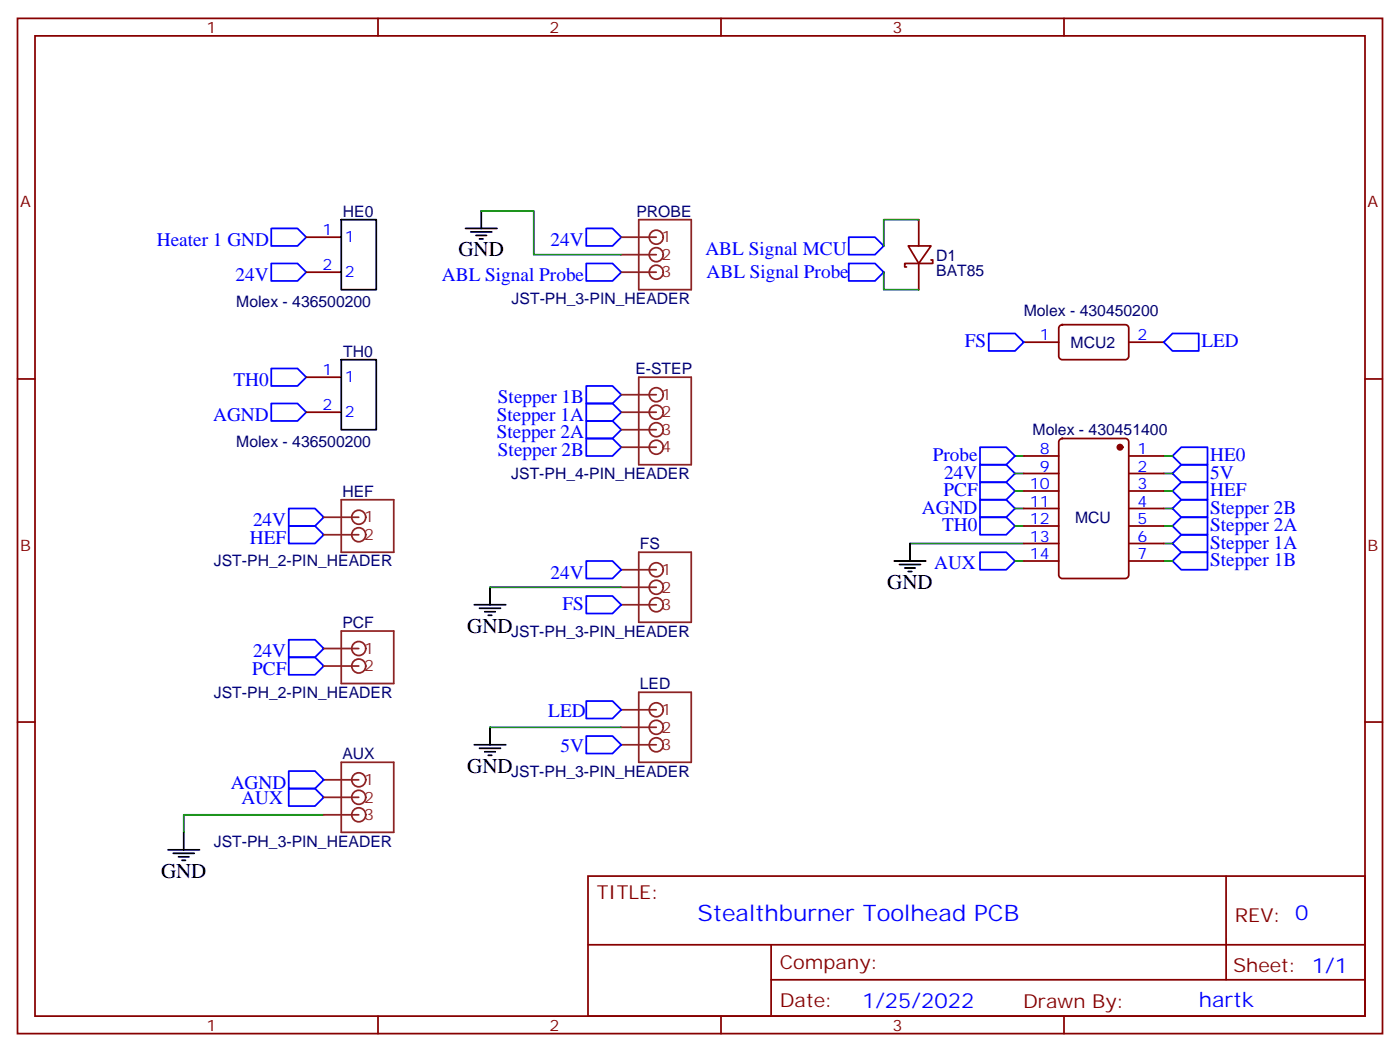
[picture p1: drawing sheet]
<svg xmlns="http://www.w3.org/2000/svg" width="282mm" height="212mm" viewBox="0 0 282 212" stroke-linecap="round" stroke-linejoin="round" font-family="sans-serif">
<g fill="none" stroke="#870000" stroke-width=".35">
<path d="M3.5 3.7h275.2v204.6h-275.2zM7.1 7.2h268.1v197.6h-268.1zM76.2 3.7v3.5M145.3 3.7v3.5M214.5 3.7v3.5M61.7 47.8h7.1M61.7 54.9h7.1M183.1 49.6h4.6l-2.5 3.5zM185.2 44.3v5.3M185.2 53.1v5.3M187.7 52.4h.3v.7h-5.6v.7h.3M3.5 76.4h3.6"/>
<path d="M61.7 76h7.1M206.4 69h7M213.7 65.6l.4-.2h12.7a.71 .71 0 0 1 .7 .7v5.7a.76 .76 0 0 1-.7 .7h-12.7a.76 .76 0 0 1-.7-.7v-5.7zM227.5 69h7.1M275.2 76.4h3.5M61.7 83.1h7.1M206.4 91.9h7M206.4 95.4h7M206.4 99h7M213.7 88.6l.4-.2h12.7a.71 .71 0 0 1 .7 .7v26.8a.76 .76 0 0 1-.7 .7h-12.7a.76 .76 0 0 1-.7-.7v-26.8zM227.5 91.9h7.1M227.5 95.4h7.1"/>
<path d="M227.5 99h7.1M206.4 102.5h7M206.4 106h7M206.4 109.5h7M206.4 113.1h7M227.5 102.5h7.1M227.5 106h7.1M227.5 109.5h7.1M227.5 113.1h7.1M3.5 145.5h3.6M275.2 145.5h3.5M118.5 176.6h156.7v28.2h-156.7z"/>
<path d="M247.2 176.6v20.9M118.6 190.4h156.4M155.4 197.5h119.6M155.4 190.4v14.1M76.2 204.8v3.5M145.3 204.8v3.5M214.5 204.8v3.5"/>
</g>
<g fill="none" stroke="#00f" stroke-width=".35">
<path d="M54.7 46h5.3l1.7 1.8-1.7 1.8h-5.3zM54.7 53.1h5.3l1.7 1.8-1.7 1.7h-5.3zM118.2 46h5.3l1.7 1.8-1.7 1.8h-5.3zM118.2 53.1h5.3l1.7 1.8-1.7 1.7h-5.3zM171.1 47.8h5.3l1.8 1.8-1.8 1.7h-5.3zM171.1 53.1h5.3l1.8 1.8-1.8 1.7h-5.3zM54.7 74.3h5.3l1.7 1.7-1.7 1.8h-5.3zM118.2 77.8h5.3l1.7 1.8-1.7 1.7h-5.3zM199.3 67.2h5.3l1.8 1.8-1.8 1.7h-5.3zM234.6 69l1.8-1.8h5.3v3.5h-5.3zM54.7 81.3h5.3l1.7 1.8-1.7 1.7h-5.3zM118.2 81.3h5.3l1.7 1.8-1.7 1.7h-5.3z"/>
<path d="M118.2 84.8h5.3l1.7 1.8-1.7 1.8h-5.3zM118.2 88.4h5.3l1.7 1.7-1.7 1.8h-5.3zM197.6 93.7h5.2l1.8 1.7-1.8 1.8h-5.2zM197.6 97.2h5.2l1.8 1.8-1.8 1.7h-5.2zM197.6 90.1h5.2l1.8 1.8-1.8 1.8h-5.2zM236.4 99l1.7-1.8h5.3v3.5h-5.3zM236.4 91.9l1.7-1.8h5.3v3.6h-5.3zM236.4 95.4l1.7-1.7h5.3v3.5h-5.3zM58.2 102.5h5.3l1.8 1.7-1.8 1.8h-5.3zM58.2 106h5.3l1.8 1.8-1.8 1.7h-5.3zM118.2 113.1h5.3l1.7 1.7-1.7 1.8h-5.3zM197.6 100.7h5.2l1.8 1.8-1.8 1.7h-5.2z"/>
<path d="M197.6 104.2h5.2l1.8 1.8-1.8 1.8h-5.2zM197.6 111.3h5.2l1.8 1.8-1.8 1.7h-5.2zM236.4 113.1l1.7-1.8h5.3v3.5h-5.3zM236.4 109.5l1.7-1.7h5.3v3.5h-5.3zM236.4 106l1.7-1.8h5.3v3.6h-5.3zM236.4 102.5l1.7-1.8h5.3v3.5h-5.3zM58.2 132.5h5.3l1.8 1.7-1.8 1.8h-5.3zM58.2 128.9h5.3l1.8 1.8-1.8 1.8h-5.3zM118.2 120.1h5.3l1.7 1.8-1.7 1.7h-5.3zM58.2 158.9h5.3l1.8 1.8-1.8 1.8h-5.3zM58.2 155.4h5.3l1.8 1.8-1.8 1.7h-5.3zM118.2 141.3h5.3l1.7 1.8-1.7 1.7h-5.3z"/>
<path d="M118.2 148.3h5.3l1.7 1.8-1.7 1.8h-5.3z"/>
</g>
<g fill="none" stroke="#008700" stroke-width=".35">
<path d="M97 42.5h10.6v8.8h17.6M178.2 54.9v3.5h7M185.2 44.3h-7v5.3M204.6 91.9h1.8M204.6 95.4h1.8M204.6 99h1.8M234.6 91.9h1.8M234.6 95.4h1.8M234.6 99h1.8M98.8 118.4h26.4M183.4 109.5h23M204.6 102.5h1.8"/>
<path d="M204.6 106h1.8M204.6 113.1h1.8M234.6 102.5h1.8M234.6 106h1.8M234.6 109.5h1.8M234.6 113.1h1.8M98.8 146.6h26.4M65.3 164.2h-28.3v3.5"/>
</g>
<g fill="none" stroke="#000" stroke-width=".35">
<path d="M68.8 44.3h7v14.1h-7zM93.8 46h6.4M94.9 46.7h4.2M96 47.4h2.1M96.7 48.2h.7M97 42.5v3.5M68.8 72.5h7v14.1h-7zM98.8 118.4v3.5M180.3 113.1h6.3M181.3 113.8h4.3M182.4 114.5h2.1M183.1 115.2h.7"/>
<path d="M183.4 109.5v3.6M95.6 121.9h6.4M96.7 122.6h4.2M97.7 123.3h2.1M98.4 124h.7M95.6 150.1h6.4M96.7 150.8h4.2M97.7 151.5h2.1M98.4 152.2h.7M98.8 146.6v3.5M33.9 171.3h6.3M34.9 172h4.3"/>
<path d="M36 172.7h2.1M36.7 173.4h.7M37 167.7v3.6"/>
</g>
<circle cx="225.8" cy="90.1" r=".53" fill="#870000" stroke="#870000" stroke-width=".35"/>
<g fill="none" stroke="#8c2424" stroke-width=".35">
<path d="M125.2 47.8h7.1M125.2 51.3h7.1M125.2 54.9h7.1M128.8 44.3h10.5v14.1h-10.5zM125.2 79.6h7.1M128.8 76h10.5v17.7h-10.5zM125.2 83.1h7.1M125.2 86.6h7.1M125.2 90.1h7.1M65.3 104.2h7M65.3 107.8h7M68.8 100.7h10.6v10.6h-10.6z"/>
<path d="M125.2 114.8h7.1M125.2 118.4h7.1M128.8 111.3h10.5v14.1h-10.5zM65.3 130.7h7M65.3 134.2h7M68.8 127.2h10.6v10.6h-10.6zM125.2 121.9h7.1M128.8 139.5h10.5v14.1h-10.5zM65.3 157.2h7M68.8 153.6h10.6v14.1h-10.6zM125.2 143.1h7.1M125.2 146.6h7.1"/>
<path d="M125.2 150.1h7.1M65.3 160.7h7M65.3 164.2h7"/>
<circle cx="132.3" cy="51.3" r="1.41"/>
<circle cx="132.3" cy="54.9" r="1.41"/>
<circle cx="132.3" cy="47.8" r="1.41"/>
<circle cx="132.3" cy="79.6" r="1.41"/>
<circle cx="132.3" cy="83.1" r="1.41"/>
<circle cx="132.3" cy="90.1" r="1.41"/>
<circle cx="132.3" cy="86.6" r="1.41"/>
<circle cx="72.3" cy="107.8" r="1.41"/>
<circle cx="72.3" cy="104.2" r="1.41"/>
<circle cx="132.3" cy="114.8" r="1.41"/>
<circle cx="132.3" cy="118.4" r="1.41"/>
<circle cx="72.3" cy="134.2" r="1.41"/>
<circle cx="72.3" cy="130.7" r="1.41"/>
<circle cx="132.3" cy="121.9" r="1.41"/>
<circle cx="72.3" cy="157.2" r="1.41"/>
<circle cx="132.3" cy="143.1" r="1.41"/>
<circle cx="132.3" cy="150.1" r="1.41"/>
<circle cx="132.3" cy="146.6" r="1.41"/>
<circle cx="72.3" cy="160.7" r="1.41"/>
<circle cx="72.3" cy="164.2" r="1.41"/>
</g>
<text font-size="4.6" fill="#00f" x="140.6" y="185.6">Stealthburner Toolhead PCB</text>
<g font-size="4.2">
<text x="92.4" y="51.7">GND</text>
<text x="178.9" y="118.7">GND</text>
<text x="94.2" y="127.5">GND</text>
<text x="94.2" y="155.8">GND</text>
<text x="32.5" y="176.9">GND</text>
</g>
<g font-size="4.2" fill="#00f">
<text x="173.8" y="203.2">1/25/2022</text>
<text x="241.7" y="203">hartk</text>
</g>
<g font-size="3.9" fill="#00f">
<text x="31.6" y="49.6">Heater 1 GND</text>
<text x="111" y="49.6">24V</text>
<text x="142.2" y="51.3">ABL Signal MCU</text>
<text x="47.5" y="56.6">24V</text>
<text x="89.1" y="56.6">ABL Signal Probe</text>
<text x="142.4" y="56.1">ABL Signal Probe</text>
<text x="194.5" y="70">FS</text>
<text x="242.2" y="70">LED</text>
<text x="47" y="77.8">TH0</text>
<text x="100.4" y="81.3">Stepper 1B</text>
<text x="43" y="84.8">AGND</text>
<text x="100.2" y="84.8">Stepper 1A</text>
<text x="100.2" y="88.4">Stepper 2A</text>
<text x="100.4" y="91.9">Stepper 2B</text>
<text x="188" y="93">Probe</text>
<text x="243.9" y="93">HE0</text>
<text x="190.2" y="100">PCF</text>
<text x="190.4" y="96.5">24V</text>
<text x="243.9" y="100">HEF</text>
<text x="243.9" y="96.5">5V</text>
<text x="51" y="106">24V</text>
<text x="185.9" y="103.5">AGND</text>
<text x="189.9" y="107.1">TH0</text>
<text x="243.9" y="107.1">Stepper 2A</text>
<text x="243.9" y="103.5">Stepper 2B</text>
<text x="50.4" y="109.5">HEF</text>
<text x="243.9" y="110.6">Stepper 1A</text>
<text x="111" y="116.6">24V</text>
<text x="188.3" y="114.7">AUX</text>
<text x="243.9" y="114.1">Stepper 1B</text>
<text x="113.4" y="122.9">FS</text>
<text x="50.8" y="136">PCF</text>
<text x="51" y="132.5">24V</text>
<text x="110.5" y="144.5">LED</text>
<text x="113" y="151.6">5V</text>
<text x="46.5" y="158.9">AGND</text>
<text x="48.7" y="162">AUX</text>
</g>
<g font-size="3.9" fill="#800">
<text x="120.3" y="181.2">TITLE:</text>
<text x="248.9" y="185.8">REV: 0</text>
<text x="157.2" y="195.4">Company:</text>
<text x="248.6" y="196">Sheet: 1/1</text>
<text x="157.2" y="203">Date:</text>
<text x="206.2" y="203.1">Draw</text>
<text x="216.4" y="203.1">n By:</text>
</g>
<g font-size="3.2" fill="#800">
<text x="41.6" y="6.7">1</text>
<text x="110.8" y="6.7">2</text>
<text x="179.9" y="6.7">3</text>
<text x="4.1" y="41.8">A</text>
<text x="275.7" y="41.8">A</text>
<text x="4.1" y="110.9">B</text>
<text x="275.7" y="110.9">B</text>
<text x="41.6" y="207.8">1</text>
<text x="110.8" y="207.8">2</text>
<text x="179.9" y="207.8">3</text>
</g>
<g font-size="3.2" fill="#00f">
<text x="65" y="47.4">1</text>
<text x="69.5" y="48.9">1</text>
<text x="65" y="54.5">2</text>
<text x="69.5" y="55.9">2</text>
<text x="209.6" y="68.6">1</text>
<text x="229.3" y="68.6">2</text>
<text x="65" y="75.7">1</text>
<text x="69.5" y="77.1">1</text>
<text x="65" y="82.7">2</text>
<text x="69.5" y="84.1">2</text>
<text x="209.6" y="91.5">8</text>
<text x="209.6" y="95.1">9</text>
<text x="229.3" y="91.5">1</text>
<text x="229.3" y="95.1">2</text>
<text x="207.6" y="98.6">10</text>
<text x="229.3" y="98.6">3</text>
<text x="207.6" y="102.1">11</text>
<text x="207.6" y="105.7">12</text>
<text x="229.3" y="102.1">4</text>
<text x="229.3" y="105.7">5</text>
<text x="207.6" y="109.2">13</text>
<text x="207.6" y="112.7">14</text>
<text x="229.3" y="109.2">6</text>
<text x="229.3" y="112.7">7</text>
</g>
<g font-size="3.2" fill="#000080">
<text x="69.1" y="43.7">HE0</text>
<text x="128.3" y="43.7">PROBE</text>
<text x="188.7" y="52.5">D1</text>
<text x="188.7" y="55.6">BAT85</text>
<text x="47.6" y="61.9">Molex - 436500200</text>
<text x="103.1" y="61.3">JST-PH_3-PIN_HEADER</text>
<text x="206.4" y="63.7">Molex - 430450200</text>
<text x="69.2" y="71.9">TH0</text>
<text x="215.8" y="70.1">MCU2</text>
<text x="128.1" y="75.4">E-STEP</text>
<text x="208.2" y="87.8">Molex - 430451400</text>
<text x="47.6" y="90.1">Molex - 436500200</text>
<text x="69" y="100.1">HEF</text>
<text x="103.1" y="96.6">JST-PH_4-PIN_HEADER</text>
<text x="216.7" y="105.4">MCU</text>
<text x="129" y="110.7">FS</text>
<text x="43.1" y="114.1">JST-PH_2-PIN_HEADER</text>
<text x="69" y="126.6">PCF</text>
<text x="103.1" y="128.3">JST-PH_3-PIN_HEADER</text>
<text x="43.1" y="140.6">JST-PH_2-PIN_HEADER</text>
<text x="129" y="138.9">LED</text>
<text x="69" y="153">AUX</text>
<text x="103.1" y="156.5">JST-PH_3-PIN_HEADER</text>
<text x="43.1" y="170.6">JST-PH_3-PIN_HEADER</text>
</g>
<g font-size="3.2" fill="#8d2323">
<text x="133.3" y="48.9">1</text>
<text x="133.3" y="52.4">2</text>
<text x="133.3" y="55.9">3</text>
<text x="133.3" y="80.6">1</text>
<text x="133.3" y="84.1">2</text>
<text x="133.3" y="87.7">3</text>
<text x="133.3" y="91.2">4</text>
<text x="73.4" y="105.3">1</text>
<text x="73.4" y="108.8">2</text>
<text x="133.3" y="115.9">1</text>
<text x="133.3" y="119.4">2</text>
<text x="133.3" y="122.9">3</text>
<text x="73.4" y="131.8">1</text>
<text x="73.4" y="135.3">2</text>
<text x="133.3" y="144.1">1</text>
<text x="133.3" y="147.6">2</text>
<text x="133.3" y="151.2">3</text>
<text x="73.4" y="158.2">1</text>
<text x="73.4" y="161.7">2</text>
<text x="73.4" y="165.3">3</text>
</g>
</svg>
